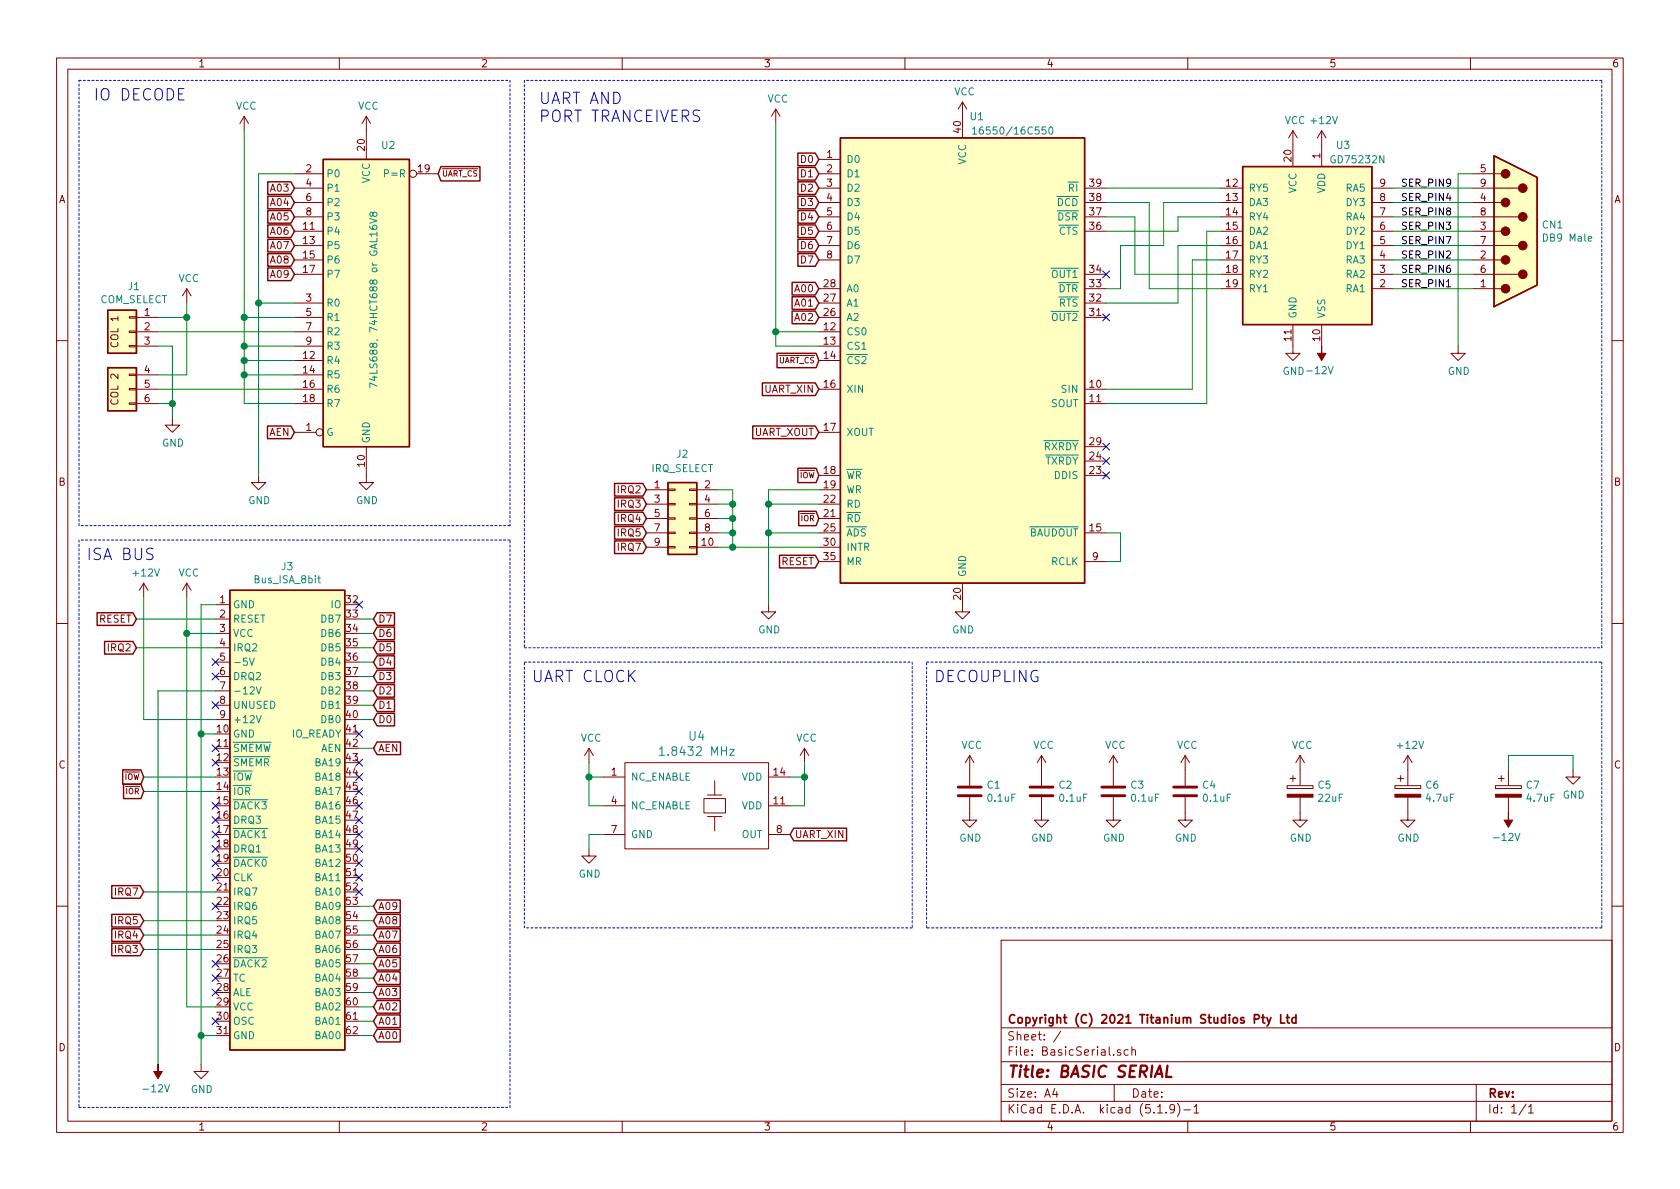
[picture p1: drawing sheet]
EESchema Schematic File Version 4
EELAYER 30 0
EELAYER END
$Descr A4 11693 8268
encoding utf-8
Sheet 1 1
Title "BASIC SERIAL"
Date ""
Rev ""
Comp "Copyright (C) 2021 Titanium Studios Pty Ltd"
Comment1 ""
Comment2 ""
Comment3 ""
Comment4 ""
$EndDescr
Wire Wire Line
	8300 1800 8300 2700
Wire Wire Line
	8400 1600 8500 1600
Wire Wire Line
	8400 2800 8400 1600
Wire Wire Line
	7700 2800 8400 2800
Wire Wire Line
	8300 1800 8500 1800
Wire Wire Line
	7700 2700 8300 2700
Wire Wire Line
	8200 1700 8500 1700
Wire Wire Line
	8200 2100 8200 1700
Wire Wire Line
	7700 2100 8200 2100
Wire Wire Line
	8100 1400 8500 1400
Wire Wire Line
	8100 1700 8100 1400
Wire Wire Line
	7800 1700 8100 1700
Wire Wire Line
	7800 2000 7800 1700
Wire Wire Line
	7700 2000 7800 2000
Wire Wire Line
	8200 1500 8500 1500
Wire Wire Line
	8200 1600 8200 1500
Wire Wire Line
	7700 1600 8200 1600
Wire Wire Line
	7900 1900 8500 1900
Wire Wire Line
	7900 1500 7900 1900
Wire Wire Line
	7700 1500 7900 1500
Wire Wire Line
	8000 2000 8500 2000
Wire Wire Line
	8000 1400 8000 2000
Wire Wire Line
	7700 1400 8000 1400
Wire Wire Line
	7700 1300 8500 1300
Wire Wire Line
	10250 2000 9700 2000
Wire Wire Line
	10250 1900 9700 1900
Wire Wire Line
	10250 1800 9700 1800
Wire Wire Line
	9700 1700 10250 1700
Wire Wire Line
	10250 1600 9700 1600
Wire Wire Line
	10250 1500 9700 1500
Wire Wire Line
	9700 1400 10250 1400
Wire Wire Line
	9700 1300 10250 1300
Wire Wire Line
	10150 1200 10150 2400
Wire Wire Line
	10250 1200 10150 1200
$Comp
L power:GND #PWR0120
U 1 1
P 10150 2400
F 0 "#PWR0120" H 10150 2150 50  0001 C CNN
F 1 "GND" H 10155 2227 50  0000 C CNN
F 2 "" H 10150 2400 50  0001 C CNN
F 3 "" H 10150 2400 50  0001 C CNN
	1    10150 2400
	1    0    0    -1  
$EndComp
$Comp
L Connector:DB9_Male CN1
U 1 1
P 10550 1600
F 0 "CN1" H 10730 1646 50  0000 L CNN
F 1 "DB9 Male" H 10730 1555 50  0000 L CNN
F 2 "w_conn_d-sub:DB_9M" H 10550 1600 50  0001 C CNN
F 3 " ~" H 10550 1600 50  0001 C CNN
	1    10550 1600
	1    0    0    -1  
$EndComp
NoConn ~ 7700 3300
NoConn ~ 7700 3200
NoConn ~ 7700 3100
NoConn ~ 7700 2200
NoConn ~ 7700 1900
Wire Wire Line
	7800 3900 7700 3900
Wire Wire Line
	7800 3700 7800 3900
Wire Wire Line
	7700 3700 7800 3700
Wire Wire Line
	5350 3700 5350 4200
Connection ~ 5350 3700
Wire Wire Line
	5700 3700 5350 3700
Wire Wire Line
	5100 3800 5700 3800
Wire Wire Line
	5100 3500 5100 3600
Connection ~ 5100 3500
Wire Wire Line
	5000 3500 5100 3500
Wire Wire Line
	5100 3600 5100 3700
Connection ~ 5100 3600
Wire Wire Line
	5000 3600 5100 3600
Wire Wire Line
	5100 3700 5000 3700
Wire Wire Line
	5100 3400 5100 3500
Wire Wire Line
	5000 3400 5100 3400
$Comp
L Connector_Generic:Conn_02x05_Odd_Even J2
U 1 1
P 4700 3600
F 0 "J2" H 4750 4050 50  0000 C CNN
F 1 "IRQ_SELECT" H 4750 3950 50  0000 C CNN
F 2 "Connector_PinHeader_2.54mm:PinHeader_2x05_P2.54mm_Vertical" H 4700 3600 50  0001 C CNN
F 3 "~" H 4700 3600 50  0001 C CNN
	1    4700 3600
	1    0    0    -1  
$EndComp
Text GLabel 5700 3900 0    50   Input ~ 0
RESET
Wire Wire Line
	5350 3500 5350 3700
Connection ~ 5350 3500
Wire Wire Line
	5700 3500 5350 3500
Wire Wire Line
	5350 3400 5350 3500
Wire Wire Line
	5700 3400 5350 3400
Text GLabel 5700 3600 0    39   Input ~ 0
~IOR
Text GLabel 5700 3300 0    39   Input ~ 0
~IOW
Text GLabel 4500 3500 0    50   Input ~ 0
IRQ3
Text GLabel 4500 3600 0    50   Input ~ 0
IRQ4
Text GLabel 4500 3700 0    50   Input ~ 0
IRQ5
Text GLabel 4500 3800 0    50   Input ~ 0
IRQ7
$Comp
L power:GND #PWR0118
U 1 1
P 5350 4200
F 0 "#PWR0118" H 5350 3950 50  0001 C CNN
F 1 "GND" H 5355 4027 50  0000 C CNN
F 2 "" H 5350 4200 50  0001 C CNN
F 3 "" H 5350 4200 50  0001 C CNN
	1    5350 4200
	1    0    0    -1  
$EndComp
Text GLabel 5700 2200 0    50   Input ~ 0
A02
Text GLabel 5700 2100 0    50   Input ~ 0
A01
Text GLabel 5700 2000 0    50   Input ~ 0
A00
$Comp
L Interface_UART:16550 U1
U 1 1
P 6700 2500
F 0 "U1" H 6800 4200 50  0000 C CNN
F 1 "16550/16C550" H 7050 4100 50  0000 C CNN
F 2 "Package_DIP:DIP-40_W15.24mm_Socket" H 6700 2500 50  0001 C CIN
F 3 "http://www.ti.com/lit/ds/symlink/pc16550d.pdf" H 6700 2500 50  0001 C CNN
	1    6700 2500
	1    0    0    -1  
$EndComp
$Comp
L power:GND #PWR0112
U 1 1
P 6700 4200
F 0 "#PWR0112" H 6700 3950 50  0001 C CNN
F 1 "GND" H 6705 4027 50  0000 C CNN
F 2 "" H 6700 4200 50  0001 C CNN
F 3 "" H 6700 4200 50  0001 C CNN
	1    6700 4200
	1    0    0    -1  
$EndComp
$Comp
L power:-12V #PWR0111
U 1 1
P 9200 2400
F 0 "#PWR0111" H 9200 2500 50  0001 C CNN
F 1 "-12V" H 9215 2573 50  0000 C CNN
F 2 "" H 9200 2400 50  0001 C CNN
F 3 "" H 9200 2400 50  0001 C CNN
	1    9200 2400
	-1   0    0    1   
$EndComp
$Comp
L power:GND #PWR0109
U 1 1
P 9000 2400
F 0 "#PWR0109" H 9000 2150 50  0001 C CNN
F 1 "GND" H 9005 2227 50  0000 C CNN
F 2 "" H 9000 2400 50  0001 C CNN
F 3 "" H 9000 2400 50  0001 C CNN
	1    9000 2400
	1    0    0    -1  
$EndComp
$Comp
L power:VCC #PWR0108
U 1 1
P 9000 1000
F 0 "#PWR0108" H 9000 850 50  0001 C CNN
F 1 "VCC" H 9015 1173 50  0000 C CNN
F 2 "" H 9000 1000 50  0001 C CNN
F 3 "" H 9000 1000 50  0001 C CNN
	1    9000 1000
	1    0    0    -1  
$EndComp
$Comp
L power:VCC #PWR0106
U 1 1
P 6700 800
F 0 "#PWR0106" H 6700 650 50  0001 C CNN
F 1 "VCC" H 6715 973 50  0000 C CNN
F 2 "" H 6700 800 50  0001 C CNN
F 3 "" H 6700 800 50  0001 C CNN
	1    6700 800 
	1    0    0    -1  
$EndComp
$Comp
L Interface_UART:GD75232N U3
U 1 1
P 9100 1700
F 0 "U3" H 9350 2400 50  0000 C CNN
F 1 "GD75232N" H 9450 2300 50  0000 C CNN
F 2 "Package_DIP:DIP-20_W7.62mm_Socket" H 9100 900 50  0001 C CIN
F 3 "http://www.ti.com/lit/ds/symlink/gd75232.pdf" H 8600 1700 50  0001 C CNN
	1    9100 1700
	1    0    0    -1  
$EndComp
Text GLabel 2050 1900 0    50   Input ~ 0
A09
Text GLabel 2050 1800 0    50   Input ~ 0
A08
Text GLabel 2050 1700 0    50   Input ~ 0
A07
Text GLabel 2050 1600 0    50   Input ~ 0
A06
Text GLabel 2050 1500 0    50   Input ~ 0
A05
Text GLabel 2050 1400 0    50   Input ~ 0
A04
Text GLabel 2050 1300 0    50   Input ~ 0
A03
Wire Wire Line
	950  4500 1500 4500
Text GLabel 950  4500 0    50   Input ~ 0
IRQ2
Wire Wire Line
	1500 4800 1100 4800
NoConn ~ 1500 4900
Wire Wire Line
	1000 5000 1000 4150
Wire Wire Line
	1500 5000 1000 5000
Wire Wire Line
	1400 5100 1400 7200
Connection ~ 1400 5100
Wire Wire Line
	1500 5100 1400 5100
Wire Wire Line
	1000 6600 1500 6600
Wire Wire Line
	1500 6500 1000 6500
Wire Wire Line
	1000 6400 1500 6400
Text GLabel 1000 6600 0    50   Input ~ 0
IRQ3
Text GLabel 1000 6500 0    50   Input ~ 0
IRQ4
Text GLabel 1000 6400 0    50   Input ~ 0
IRQ5
$Comp
L 00Common:Bus_ISA_8bit J3
U 1 1
P 2000 5700
F 0 "J3" H 2000 7467 50  0000 C CNN
F 1 "Bus_ISA_8bit" H 2000 7376 50  0000 C CNN
F 2 "00Custom:BUS_XT" H 2000 5700 50  0001 C CNN
F 3 "https://en.wikipedia.org/wiki/Industry_Standard_Architecture" H 2000 5700 50  0001 C CNN
	1    2000 5700
	1    0    0    -1  
$EndComp
Wire Notes Line
	3550 3750 550  3750
Wire Notes Line
	3550 7700 3550 3750
Wire Notes Line
	550  7700 3550 7700
Wire Notes Line
	550  3750 550  7700
Text Notes 600  3900 0    79   ~ 0
ISA BUS
Text GLabel 950  4300 0    50   Input ~ 0
RESET
Text GLabel 1000 6200 0    50   Input ~ 0
IRQ7
Text GLabel 1000 5500 0    39   Input ~ 0
~IOR
Text GLabel 1000 5400 0    39   Input ~ 0
~IOW
Wire Wire Line
	1400 4200 1400 5100
Text GLabel 2600 5200 2    50   Input ~ 0
AEN
Text GLabel 2600 6300 2    50   Input ~ 0
A09
Text GLabel 2600 6400 2    50   Input ~ 0
A08
Text GLabel 2600 6500 2    50   Input ~ 0
A07
Text GLabel 2600 6600 2    50   Input ~ 0
A06
Text GLabel 2600 6700 2    50   Input ~ 0
A05
Text GLabel 2600 6800 2    50   Input ~ 0
A04
Text GLabel 2600 6900 2    50   Input ~ 0
A03
Text GLabel 2600 7000 2    50   Input ~ 0
A02
Text GLabel 2600 7100 2    50   Input ~ 0
A01
Wire Wire Line
	2500 7200 2600 7200
Wire Wire Line
	2500 7100 2600 7100
Wire Wire Line
	2600 7000 2500 7000
Wire Wire Line
	2500 6900 2600 6900
Wire Wire Line
	2500 6800 2600 6800
Wire Wire Line
	2500 6700 2600 6700
Wire Wire Line
	2500 6600 2600 6600
Wire Wire Line
	2600 6500 2500 6500
Wire Wire Line
	2500 6400 2600 6400
Wire Wire Line
	2500 6300 2600 6300
Wire Wire Line
	2500 5200 2600 5200
Wire Wire Line
	2600 5000 2500 5000
Wire Wire Line
	2500 4900 2600 4900
Wire Wire Line
	2500 4800 2600 4800
Wire Wire Line
	2500 4700 2600 4700
Wire Wire Line
	2500 4600 2600 4600
Wire Wire Line
	2600 4500 2500 4500
Wire Wire Line
	2500 4400 2600 4400
Wire Wire Line
	2500 4300 2600 4300
Wire Wire Line
	1500 6200 1000 6200
Wire Wire Line
	1500 5500 1000 5500
Wire Wire Line
	1500 5400 1000 5400
Wire Wire Line
	1300 4150 1300 4400
Connection ~ 1300 4400
Wire Wire Line
	1500 4300 950  4300
Text GLabel 2600 7200 2    50   Input ~ 0
A00
Text GLabel 2600 5000 2    50   Input ~ 0
D0
Text GLabel 2600 4900 2    50   Input ~ 0
D1
Text GLabel 2600 4800 2    50   Input ~ 0
D2
Text GLabel 2600 4700 2    50   Input ~ 0
D3
Text GLabel 2600 4600 2    50   Input ~ 0
D4
Text GLabel 2600 4500 2    50   Input ~ 0
D5
Text GLabel 2600 4400 2    50   Input ~ 0
D6
Text GLabel 2600 4300 2    50   Input ~ 0
D7
Wire Wire Line
	1300 7000 1300 4400
Wire Wire Line
	1500 7000 1300 7000
Connection ~ 1400 7200
Wire Wire Line
	1500 4200 1400 4200
Wire Wire Line
	1400 7200 1400 7400
Wire Wire Line
	1500 7200 1400 7200
$Comp
L power:GND #PWR0102
U 1 1
P 1400 7400
F 0 "#PWR0102" H 1400 7150 50  0001 C CNN
F 1 "GND" H 1405 7227 50  0000 C CNN
F 2 "" H 1400 7400 50  0001 C CNN
F 3 "" H 1400 7400 50  0001 C CNN
	1    1400 7400
	1    0    0    -1  
$EndComp
Wire Wire Line
	1300 4400 1500 4400
$Comp
L power:VCC #PWR0101
U 1 1
P 1300 4150
F 0 "#PWR0101" H 1300 4000 50  0001 C CNN
F 1 "VCC" H 1315 4323 50  0000 C CNN
F 2 "" H 1300 4150 50  0001 C CNN
F 3 "" H 1300 4150 50  0001 C CNN
	1    1300 4150
	1    0    0    -1  
$EndComp
$Comp
L Device:C C1
U 1 1
P 6750 5500
F 0 "C1" H 6865 5546 50  0000 L CNN
F 1 "0.1uF" H 6865 5455 50  0000 L CNN
F 2 "Capacitor_THT:C_Disc_D5.1mm_W3.2mm_P5.00mm" H 6788 5350 50  0001 C CNN
F 3 "~" H 6750 5500 50  0001 C CNN
	1    6750 5500
	1    0    0    -1  
$EndComp
$Comp
L Device:CP C5
U 1 1
P 9050 5500
F 0 "C5" H 9168 5546 50  0000 L CNN
F 1 "22uF" H 9168 5455 50  0000 L CNN
F 2 "Capacitor_THT:CP_Radial_D7.5mm_P2.50mm" H 9088 5350 50  0001 C CNN
F 3 "~" H 9050 5500 50  0001 C CNN
	1    9050 5500
	1    0    0    -1  
$EndComp
$Comp
L power:GND #PWR08
U 1 1
P 6750 5650
F 0 "#PWR08" H 6750 5400 50  0001 C CNN
F 1 "GND" H 6755 5477 50  0000 C CNN
F 2 "" H 6750 5650 50  0001 C CNN
F 3 "" H 6750 5650 50  0001 C CNN
	1    6750 5650
	1    0    0    -1  
$EndComp
$Comp
L power:VCC #PWR07
U 1 1
P 6750 5350
F 0 "#PWR07" H 6750 5200 50  0001 C CNN
F 1 "VCC" H 6765 5523 50  0000 C CNN
F 2 "" H 6750 5350 50  0001 C CNN
F 3 "" H 6750 5350 50  0001 C CNN
	1    6750 5350
	1    0    0    -1  
$EndComp
$Comp
L Device:C C2
U 1 1
P 7250 5500
F 0 "C2" H 7365 5546 50  0000 L CNN
F 1 "0.1uF" H 7365 5455 50  0000 L CNN
F 2 "Capacitor_THT:C_Disc_D5.1mm_W3.2mm_P5.00mm" H 7288 5350 50  0001 C CNN
F 3 "~" H 7250 5500 50  0001 C CNN
	1    7250 5500
	1    0    0    -1  
$EndComp
$Comp
L power:GND #PWR010
U 1 1
P 7250 5650
F 0 "#PWR010" H 7250 5400 50  0001 C CNN
F 1 "GND" H 7255 5477 50  0000 C CNN
F 2 "" H 7250 5650 50  0001 C CNN
F 3 "" H 7250 5650 50  0001 C CNN
	1    7250 5650
	1    0    0    -1  
$EndComp
$Comp
L power:VCC #PWR09
U 1 1
P 7250 5350
F 0 "#PWR09" H 7250 5200 50  0001 C CNN
F 1 "VCC" H 7265 5523 50  0000 C CNN
F 2 "" H 7250 5350 50  0001 C CNN
F 3 "" H 7250 5350 50  0001 C CNN
	1    7250 5350
	1    0    0    -1  
$EndComp
$Comp
L Device:C C3
U 1 1
P 7750 5500
F 0 "C3" H 7865 5546 50  0000 L CNN
F 1 "0.1uF" H 7865 5455 50  0000 L CNN
F 2 "Capacitor_THT:C_Disc_D5.1mm_W3.2mm_P5.00mm" H 7788 5350 50  0001 C CNN
F 3 "~" H 7750 5500 50  0001 C CNN
	1    7750 5500
	1    0    0    -1  
$EndComp
$Comp
L power:GND #PWR012
U 1 1
P 7750 5650
F 0 "#PWR012" H 7750 5400 50  0001 C CNN
F 1 "GND" H 7755 5477 50  0000 C CNN
F 2 "" H 7750 5650 50  0001 C CNN
F 3 "" H 7750 5650 50  0001 C CNN
	1    7750 5650
	1    0    0    -1  
$EndComp
$Comp
L power:VCC #PWR011
U 1 1
P 7750 5350
F 0 "#PWR011" H 7750 5200 50  0001 C CNN
F 1 "VCC" H 7765 5523 50  0000 C CNN
F 2 "" H 7750 5350 50  0001 C CNN
F 3 "" H 7750 5350 50  0001 C CNN
	1    7750 5350
	1    0    0    -1  
$EndComp
$Comp
L power:VCC #PWR013
U 1 1
P 9050 5350
F 0 "#PWR013" H 9050 5200 50  0001 C CNN
F 1 "VCC" H 9065 5523 50  0000 C CNN
F 2 "" H 9050 5350 50  0001 C CNN
F 3 "" H 9050 5350 50  0001 C CNN
	1    9050 5350
	1    0    0    -1  
$EndComp
$Comp
L power:GND #PWR014
U 1 1
P 9050 5650
F 0 "#PWR014" H 9050 5400 50  0001 C CNN
F 1 "GND" H 9055 5477 50  0000 C CNN
F 2 "" H 9050 5650 50  0001 C CNN
F 3 "" H 9050 5650 50  0001 C CNN
	1    9050 5650
	1    0    0    -1  
$EndComp
Text GLabel 5700 1800 0    50   Input ~ 0
D7
Text GLabel 5700 1700 0    50   Input ~ 0
D6
Text GLabel 5700 1600 0    50   Input ~ 0
D5
Text GLabel 5700 1500 0    50   Input ~ 0
D4
Text GLabel 5700 1400 0    50   Input ~ 0
D3
Text GLabel 5700 1300 0    50   Input ~ 0
D2
Text GLabel 5700 1200 0    50   Input ~ 0
D1
Text GLabel 5700 1100 0    50   Input ~ 0
D0
$Comp
L power:VCC #PWR0117
U 1 1
P 5400 850
F 0 "#PWR0117" H 5400 700 50  0001 C CNN
F 1 "VCC" H 5415 1023 50  0000 C CNN
F 2 "" H 5400 850 50  0001 C CNN
F 3 "" H 5400 850 50  0001 C CNN
	1    5400 850 
	1    0    0    -1  
$EndComp
Wire Wire Line
	5700 2300 5400 2300
Wire Wire Line
	5400 2300 5400 850 
$Comp
L 00Common:CRYSTAL_OSCILLATOR_BOTH_SIZES U4
U 1 1
P 4850 5600
F 0 "U4" H 4850 6087 60  0000 C CNN
F 1 "1.8432 MHz" H 4850 5981 60  0000 C CNN
F 2 "00Custom:Crystal_DIP8_DIP14" H 4350 5600 60  0001 C CNN
F 3 "" H 4350 5600 60  0000 C CNN
	1    4850 5600
	1    0    0    -1  
$EndComp
$Comp
L power:GND #PWR017
U 1 1
P 4100 5900
F 0 "#PWR017" H 4100 5650 50  0001 C CNN
F 1 "GND" H 4105 5727 50  0000 C CNN
F 2 "" H 4100 5900 50  0001 C CNN
F 3 "" H 4100 5900 50  0001 C CNN
	1    4100 5900
	1    0    0    -1  
$EndComp
Text GLabel 5700 3000 0    50   Input ~ 0
UART_XOUT
$Comp
L power:VCC #PWR016
U 1 1
P 4100 5300
F 0 "#PWR016" H 4100 5150 50  0001 C CNN
F 1 "VCC" H 4115 5473 50  0000 C CNN
F 2 "" H 4100 5300 50  0001 C CNN
F 3 "" H 4100 5300 50  0001 C CNN
	1    4100 5300
	1    0    0    -1  
$EndComp
$Comp
L power:VCC #PWR018
U 1 1
P 5600 5300
F 0 "#PWR018" H 5600 5150 50  0001 C CNN
F 1 "VCC" H 5615 5473 50  0000 C CNN
F 2 "" H 5600 5300 50  0001 C CNN
F 3 "" H 5600 5300 50  0001 C CNN
	1    5600 5300
	1    0    0    -1  
$EndComp
Wire Wire Line
	5600 5300 5600 5400
Wire Wire Line
	5600 5400 5500 5400
Wire Wire Line
	4100 5300 4100 5400
Wire Wire Line
	4100 5400 4200 5400
Wire Wire Line
	5500 5600 5600 5600
Wire Wire Line
	5600 5600 5600 5400
Connection ~ 5600 5400
Wire Wire Line
	4200 5600 4100 5600
Wire Wire Line
	4200 5800 4100 5800
Wire Wire Line
	4100 5800 4100 5900
Text GLabel 5500 5800 2    50   Input ~ 0
UART_XIN
Text GLabel 5700 2700 0    50   Input ~ 0
UART_XIN
$Comp
L Device:C C4
U 1 1
P 8250 5500
F 0 "C4" H 8365 5546 50  0000 L CNN
F 1 "0.1uF" H 8365 5455 50  0000 L CNN
F 2 "Capacitor_THT:C_Disc_D5.1mm_W3.2mm_P5.00mm" H 8288 5350 50  0001 C CNN
F 3 "~" H 8250 5500 50  0001 C CNN
	1    8250 5500
	1    0    0    -1  
$EndComp
$Comp
L power:GND #PWR020
U 1 1
P 8250 5650
F 0 "#PWR020" H 8250 5400 50  0001 C CNN
F 1 "GND" H 8255 5477 50  0000 C CNN
F 2 "" H 8250 5650 50  0001 C CNN
F 3 "" H 8250 5650 50  0001 C CNN
	1    8250 5650
	1    0    0    -1  
$EndComp
$Comp
L power:VCC #PWR019
U 1 1
P 8250 5350
F 0 "#PWR019" H 8250 5200 50  0001 C CNN
F 1 "VCC" H 8265 5523 50  0000 C CNN
F 2 "" H 8250 5350 50  0001 C CNN
F 3 "" H 8250 5350 50  0001 C CNN
	1    8250 5350
	1    0    0    -1  
$EndComp
Text GLabel 4500 3400 0    50   Input ~ 0
IRQ2
Wire Wire Line
	5000 3800 5100 3800
Wire Wire Line
	5100 3800 5100 3700
Connection ~ 5100 3700
$Comp
L 74xx:74LS688 U2
U 1 1
P 2550 2100
F 0 "U2" H 2650 3200 50  0000 L CNN
F 1 "74LS688, 74HCT688 or GAL16V8" V 2600 1500 50  0000 L CNN
F 2 "Package_DIP:DIP-20_W7.62mm_Socket" H 2550 2100 50  0001 C CNN
F 3 "http://www.ti.com/lit/gpn/sn74LS688" H 2550 2100 50  0001 C CNN
	1    2550 2100
	1    0    0    -1  
$EndComp
Text GLabel 3050 1200 2    39   Input ~ 0
~UART_CS
$Comp
L 00Common:Conn_03x02 J1
U 1 1
P 900 2300
F 0 "J1" H 868 2617 50  0000 C CNN
F 1 "COM_SELECT" H 868 2526 50  0000 C CNN
F 2 "00Custom:PinHeader_3x02_P2.54mm_Vertical" H 900 2300 50  0001 C CNN
F 3 "~" H 900 2300 50  0001 C CNN
	1    900  2300
	-1   0    0    -1  
$EndComp
Text GLabel 5700 2500 0    39   Input ~ 0
~UART_CS
Wire Wire Line
	5700 2400 5400 2400
Wire Wire Line
	5400 2400 5400 2300
Connection ~ 5400 2300
$Comp
L power:VCC #PWR05
U 1 1
P 2550 900
F 0 "#PWR05" H 2550 750 50  0001 C CNN
F 1 "VCC" H 2565 1073 50  0000 C CNN
F 2 "" H 2550 900 50  0001 C CNN
F 3 "" H 2550 900 50  0001 C CNN
	1    2550 900 
	1    0    0    -1  
$EndComp
$Comp
L power:GND #PWR06
U 1 1
P 2550 3300
F 0 "#PWR06" H 2550 3050 50  0001 C CNN
F 1 "GND" H 2555 3127 50  0000 C CNN
F 2 "" H 2550 3300 50  0001 C CNN
F 3 "" H 2550 3300 50  0001 C CNN
	1    2550 3300
	1    0    0    -1  
$EndComp
$Comp
L power:GND #PWR04
U 1 1
P 1800 3300
F 0 "#PWR04" H 1800 3050 50  0001 C CNN
F 1 "GND" H 1805 3127 50  0000 C CNN
F 2 "" H 1800 3300 50  0001 C CNN
F 3 "" H 1800 3300 50  0001 C CNN
	1    1800 3300
	1    0    0    -1  
$EndComp
$Comp
L power:VCC #PWR03
U 1 1
P 1700 900
F 0 "#PWR03" H 1700 750 50  0001 C CNN
F 1 "VCC" H 1715 1073 50  0000 C CNN
F 2 "" H 1700 900 50  0001 C CNN
F 3 "" H 1700 900 50  0001 C CNN
	1    1700 900 
	1    0    0    -1  
$EndComp
Wire Wire Line
	2050 1200 1800 1200
Wire Wire Line
	1800 1200 1800 2100
Wire Wire Line
	2050 2100 1800 2100
Connection ~ 1800 2100
Wire Wire Line
	2050 2200 1700 2200
Wire Wire Line
	1700 2200 1700 900 
Wire Wire Line
	2050 2400 1700 2400
Wire Wire Line
	1700 2400 1700 2200
Connection ~ 1700 2200
Wire Wire Line
	2050 2500 1700 2500
Wire Wire Line
	1700 2500 1700 2400
Connection ~ 1700 2400
Wire Wire Line
	2050 2600 1700 2600
Wire Wire Line
	1700 2600 1700 2500
Connection ~ 1700 2500
Wire Wire Line
	2050 2800 1700 2800
Wire Wire Line
	1700 2800 1700 2600
Connection ~ 1700 2600
Wire Wire Line
	2050 2300 1100 2300
Wire Wire Line
	2050 2700 1100 2700
$Comp
L power:VCC #PWR02
U 1 1
P 1300 2100
F 0 "#PWR02" H 1300 1950 50  0001 C CNN
F 1 "VCC" H 1315 2273 50  0000 C CNN
F 2 "" H 1300 2100 50  0001 C CNN
F 3 "" H 1300 2100 50  0001 C CNN
	1    1300 2100
	1    0    0    -1  
$EndComp
$Comp
L power:GND #PWR01
U 1 1
P 1200 2900
F 0 "#PWR01" H 1200 2650 50  0001 C CNN
F 1 "GND" H 1205 2727 50  0000 C CNN
F 2 "" H 1200 2900 50  0001 C CNN
F 3 "" H 1200 2900 50  0001 C CNN
	1    1200 2900
	1    0    0    -1  
$EndComp
Wire Wire Line
	1100 2800 1200 2800
Wire Wire Line
	1200 2800 1200 2900
Wire Wire Line
	1100 2400 1200 2400
Wire Wire Line
	1200 2400 1200 2800
Connection ~ 1200 2800
Wire Wire Line
	1100 2600 1300 2600
Wire Wire Line
	1300 2600 1300 2200
Wire Wire Line
	1100 2200 1300 2200
Connection ~ 1300 2200
Wire Wire Line
	1300 2200 1300 2100
Connection ~ 5100 3800
Text Notes 650  700  0    79   ~ 0
IO DECODE
Text Notes 3750 850  0    79   ~ 0
UART AND\nPORT TRANCEIVERS
Text Notes 3700 4750 0    79   ~ 0
UART CLOCK
Text Notes 6500 4750 0    79   ~ 0
DECOUPLING
Wire Notes Line
	550  3650 550  550 
Wire Notes Line
	550  550  3550 550 
Wire Notes Line
	3550 550  3550 3650
Wire Notes Line
	3550 3650 550  3650
Wire Notes Line
	3650 550  3650 4500
Wire Notes Line
	3650 4500 11150 4500
Wire Notes Line
	11150 4500 11150 550 
Wire Notes Line
	11150 550  3650 550 
Wire Notes Line
	3650 4600 6350 4600
Wire Notes Line
	6350 4600 6350 6450
Wire Notes Line
	6350 6450 3650 6450
Wire Notes Line
	3650 6450 3650 4600
Wire Notes Line
	6450 4600 11150 4600
Wire Notes Line
	11150 4600 11150 6450
Wire Notes Line
	11150 6450 6450 6450
Wire Notes Line
	6450 6450 6450 4600
Wire Wire Line
	1800 2100 1800 3300
Text GLabel 2050 3000 0    50   Input ~ 0
AEN
$Comp
L power:-12V #PWR0104
U 1 1
P 1100 7400
F 0 "#PWR0104" H 1100 7500 50  0001 C CNN
F 1 "-12V" H 1115 7573 50  0000 C CNN
F 2 "" H 1100 7400 50  0001 C CNN
F 3 "" H 1100 7400 50  0001 C CNN
	1    1100 7400
	-1   0    0    1   
$EndComp
$Comp
L power:+12V #PWR0105
U 1 1
P 1000 4150
F 0 "#PWR0105" H 1000 4000 50  0001 C CNN
F 1 "+12V" H 1015 4323 50  0000 C CNN
F 2 "" H 1000 4150 50  0001 C CNN
F 3 "" H 1000 4150 50  0001 C CNN
	1    1000 4150
	1    0    0    -1  
$EndComp
NoConn ~ 2500 4200
NoConn ~ 2500 5100
NoConn ~ 2500 5300
NoConn ~ 2500 5400
NoConn ~ 2500 5500
NoConn ~ 2500 5600
NoConn ~ 2500 5700
NoConn ~ 2500 5800
NoConn ~ 2500 5900
NoConn ~ 2500 6000
NoConn ~ 2500 6100
NoConn ~ 2500 6200
NoConn ~ 1500 6700
NoConn ~ 1500 6800
NoConn ~ 1500 6900
NoConn ~ 1500 7100
NoConn ~ 1500 6300
NoConn ~ 1500 5600
NoConn ~ 1500 5700
NoConn ~ 1500 5800
NoConn ~ 1500 5900
NoConn ~ 1500 6000
NoConn ~ 1500 6100
NoConn ~ 1500 5200
NoConn ~ 1500 5300
NoConn ~ 1500 4700
NoConn ~ 1500 4600
$Comp
L power:+12V #PWR0107
U 1 1
P 9200 1000
F 0 "#PWR0107" H 9200 850 50  0001 C CNN
F 1 "+12V" H 9215 1173 50  0000 C CNN
F 2 "" H 9200 1000 50  0001 C CNN
F 3 "" H 9200 1000 50  0001 C CNN
	1    9200 1000
	1    0    0    -1  
$EndComp
$Comp
L Device:CP C6
U 1 1
P 9800 5500
F 0 "C6" H 9918 5546 50  0000 L CNN
F 1 "4.7uF" H 9918 5455 50  0000 L CNN
F 2 "Capacitor_THT:CP_Radial_D7.5mm_P2.50mm" H 9838 5350 50  0001 C CNN
F 3 "~" H 9800 5500 50  0001 C CNN
	1    9800 5500
	1    0    0    -1  
$EndComp
$Comp
L power:GND #PWR0103
U 1 1
P 9800 5650
F 0 "#PWR0103" H 9800 5400 50  0001 C CNN
F 1 "GND" H 9805 5477 50  0000 C CNN
F 2 "" H 9800 5650 50  0001 C CNN
F 3 "" H 9800 5650 50  0001 C CNN
	1    9800 5650
	1    0    0    -1  
$EndComp
$Comp
L power:GND #PWR0110
U 1 1
P 10950 5350
F 0 "#PWR0110" H 10950 5100 50  0001 C CNN
F 1 "GND" H 10955 5177 50  0000 C CNN
F 2 "" H 10950 5350 50  0001 C CNN
F 3 "" H 10950 5350 50  0001 C CNN
	1    10950 5350
	1    0    0    -1  
$EndComp
$Comp
L power:+12V #PWR0113
U 1 1
P 9800 5350
F 0 "#PWR0113" H 9800 5200 50  0001 C CNN
F 1 "+12V" H 9815 5523 50  0000 C CNN
F 2 "" H 9800 5350 50  0001 C CNN
F 3 "" H 9800 5350 50  0001 C CNN
	1    9800 5350
	1    0    0    -1  
$EndComp
$Comp
L power:-12V #PWR0114
U 1 1
P 10500 5650
F 0 "#PWR0114" H 10500 5750 50  0001 C CNN
F 1 "-12V" H 10515 5823 50  0000 C CNN
F 2 "" H 10500 5650 50  0001 C CNN
F 3 "" H 10500 5650 50  0001 C CNN
	1    10500 5650
	-1   0    0    1   
$EndComp
$Comp
L Device:CP C7
U 1 1
P 10500 5500
F 0 "C7" H 10618 5546 50  0000 L CNN
F 1 "4.7uF" H 10618 5455 50  0000 L CNN
F 2 "Capacitor_THT:CP_Radial_D7.5mm_P2.50mm" H 10538 5350 50  0001 C CNN
F 3 "~" H 10500 5500 50  0001 C CNN
	1    10500 5500
	1    0    0    -1  
$EndComp
Wire Wire Line
	10500 5350 10500 5250
Wire Wire Line
	10500 5250 10950 5250
Wire Wire Line
	10950 5250 10950 5350
Wire Wire Line
	1100 4800 1100 7400
Text Label 9750 2000 0    50   ~ 0
SER_PIN1
Text Label 9750 1900 0    50   ~ 0
SER_PIN6
Text Label 9750 1800 0    50   ~ 0
SER_PIN2
Text Label 9750 1700 0    50   ~ 0
SER_PIN7
Text Label 9750 1600 0    50   ~ 0
SER_PIN3
Text Label 9750 1500 0    50   ~ 0
SER_PIN8
Text Label 9750 1400 0    50   ~ 0
SER_PIN4
Text Label 9750 1300 0    50   ~ 0
SER_PIN9
Wire Wire Line
	4100 5600 4100 5400
Connection ~ 4100 5400
$EndSCHEMATC
